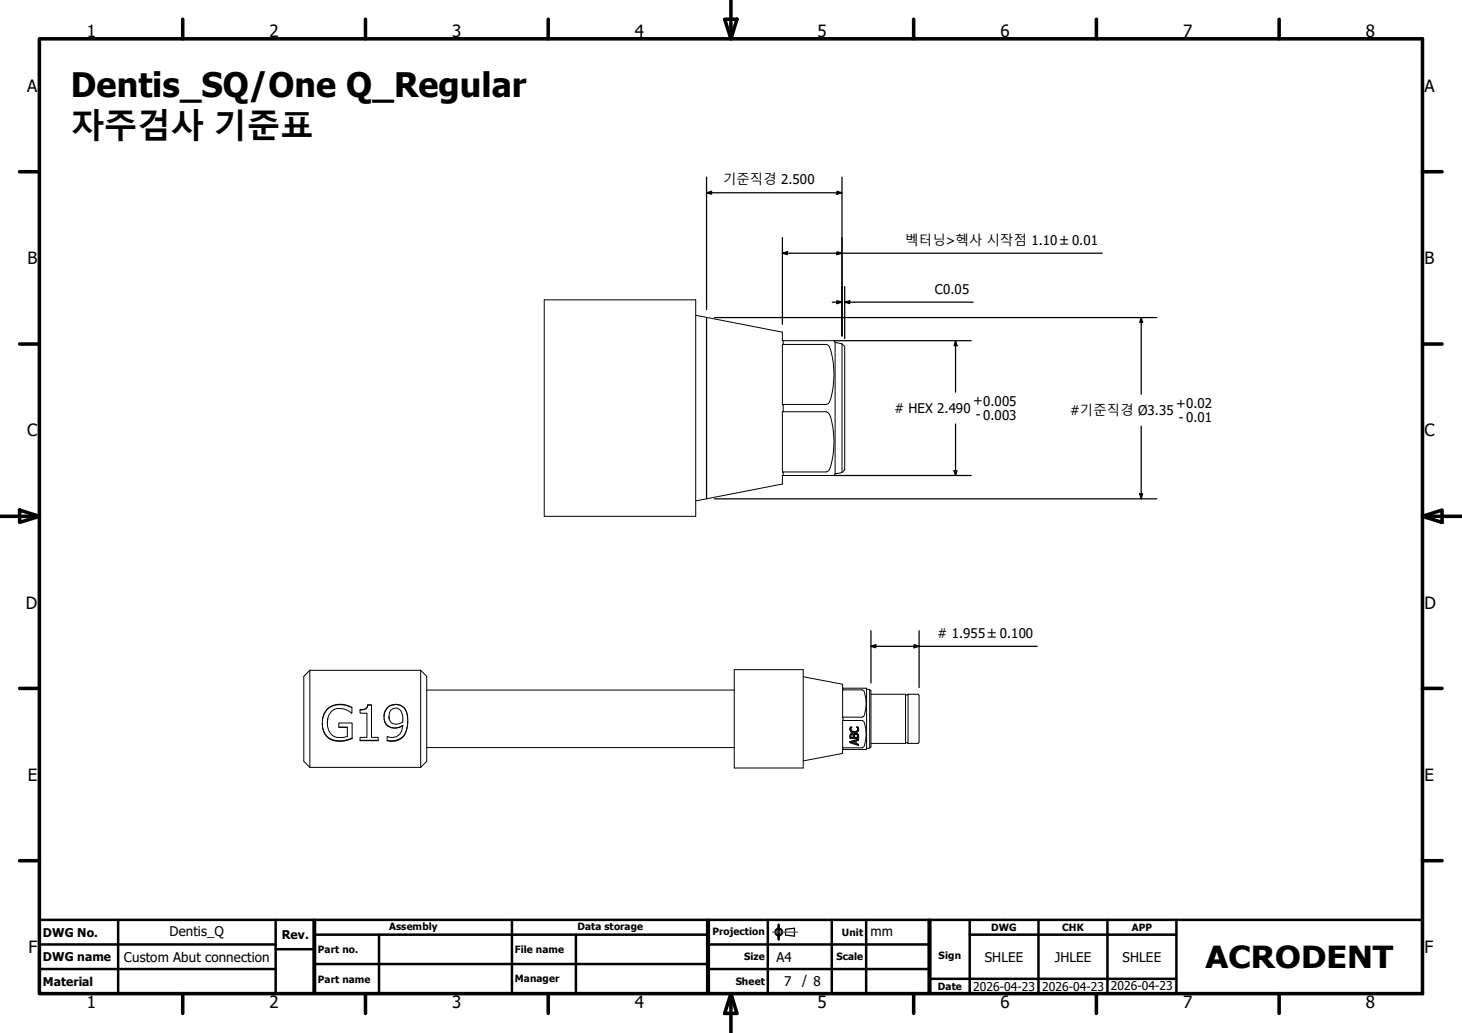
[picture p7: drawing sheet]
<svg xmlns="http://www.w3.org/2000/svg" width="297mm" height="210mm" viewBox="0 0 297 210" stroke-linecap="round" stroke-linejoin="round" font-family="sans-serif">
<g fill="none" stroke="#000" stroke-width=".2">
<path d="M110.6 60.9h30.8v44h-30.8zM141.4 64.1l17.6 3.4v1.7h10.5l.2 .4M159 69.9l8.9 .1 .3 .1a6.3 6.3 0 0 1 1.1 3.6 17 17 0 0 1-.8 8.1l-.3 .3-.3 .1-8.9 .1zM159.1 69.2v.8M169.7 69.6v26.7M169.7 69.6l1.4 .3M171.1 69.9l.5 .5v25.1l-.5 .5M171.1 69.9v26.1M159 83.6l8.9 .1 .6 .4a17 17 0 0 1 0 11.4l-.6 .4h-8.9zM159.1 82.2v1.5M159.1 95.9v.7M169.7 96.3l-.2 .3h-10.5v1.8l-17.6 3.4"/>
<path d="M171.1 96l-1.4 .3M62.9 136.2v19.7M62.9 136.2l-1.2 1.2v17.3l1.2 1.2M62.9 136.2h22.6M85.5 136.2v19.7M85.5 136.2l1.2 1.2v17.3l-1.2 1.2M149.2 136.1h14v20h-14zM163.2 137.5l8 1.5v.8h4.8l.1 .2M171.3 139.8v.4M62.9 155.9h22.6M65.5 147a3.2 3.2 0 0 0 3.5 3.6l.8-.1 1.7-.5M66.6 146.1l-.1 .8"/>
<path d="M70.4 143.4a3.7 3.7 0 0 0-4.9 2.7M70.4 143.3a3.6 3.6 0 0 0-4.9 3.7 3.4 3.4 0 0 0 4.3 3.6l1.7-.5v-3.2h-2.7v.9h1.8h-1.8M70.4 143.4l1.1 .3v1.2a3.4 3.4 0 0 0-3.9-.5 3.6 3.6 0 0 0 0 5.1 3.2 3.2 0 0 0 3 .2v-1.9M70.4 143.4l1.1 .4M73.2 150.4h3.6M74.7 143.3l-.1 .5-.3 .3-1.1 .2M74.7 143.2a1.25 1.25 0 0 1-1.5 1v.7h1.3v4.9h-1.3v.7h3.6v-.7h-1.3v-6.6l-.8 .1M74.7 143.3h.8M78 146.1a2.32 2.32 0 0 0 3.8 1.3v.1M78.7 143.8a2.41 2.41 0 0 1 2.7-.5 2.41 2.41 0 0 1 1.4 2.3 5.2 5.2 0 0 1-1.2 4.4 3.5 3.5 0 0 1-2.9 .6v-.9a2.23 2.23 0 0 0 3.1-2.2M78.7 143.8l-.5 .8-.2 1M78.7 143.8h.1"/>
<path d="M78.8 147.5h.1M79 145.6l.1 .5M79.4 144.3a1.33 1.33 0 0 1 1.4-.4 1.33 1.33 0 0 1 .9 1.1l.1 1.7a1.68 1.68 0 0 1-2.8-.7l.1-1.2zM81.8 147.5a2.66 2.66 0 0 1-3 0M82.8 146.5a3.5 3.5 0 0 1-2.5 4h-1.6M82.8 146.1a2.49 2.49 0 0 0-1.2-2.6 2.49 2.49 0 0 0-2.9 .3 2.72 2.72 0 0 0 .1 3.7M86.7 151.9h62.5M86.7 140.2h62.5M171.2 146.4h4l.3 .2a7.3 7.3 0 0 1 0 5.1l-.3 .2-4 .1zM171.2 140.1l4 .1 .3 .2a7.3 7.3 0 0 1 0 5.1l-.3 .2-4 .1zM171.3 152.3l-.1 .8-8 1.5M171.3 145.7v.7"/>
<path d="M171.3 151.9v.4M172.7 148.2h.1M172.7 150.7l1.8-.5v.2l-.6 .2v.5l.6 .2v.2l-1.8-.6zM172.7 150.7h.1M172.7 148v.1a.9 .9 0 0 0 .8 .8 .9 .9 0 0 0 1-.7M172.7 148l.1-.2h.3l-.3 .4M172.7 148v.2M172.8 149.2l-.1 .5zM172.8 148.2l.3 .4 .5 .1M172.9 149.1l.6 .2 .4-.3-.2 .1-.2 .2a.48 .48 0 0 0-.7-.1zM172.9 149.8v-.4l.2-.1 .3 .1v.4h-.5h.5M172.9 150.8l.8-.2v.5z"/>
<path d="M172.9 150.8l.8 .3M173.1 147.8h-.3l-.1 .2M173.5 149.3h.1M173.6 149.8l.1-.4 .2-.2a.45 .45 0 0 1 .3 .6h-.6h.6M173.9 149a.52 .52 0 0 1 .6 .6 .58 .58 0 0 0-.6-.6zM173.9 151.1l.6 .2M174 147.8h.3l.2 .4M174 147.8a.52 .52 0 0 1 .2 .6 .52 .52 0 0 1-.6 .3M174 147.8h.1M174.3 148.2l-.2 .4-.5 .1M174.5 150.2l-1.8 .5M174.5 149.6v.4h-1.8v-.3"/>
<path d="M176.1 152.1l-.1 .2h-4.7M176.1 140v12.1M176.1 140l.6 .1M176.7 140.1l.3 .2v11.5l-.3 .2M176.7 140.1v11.9M176.7 152l-.6 .1M177 141.1h7v10M177 151.1h7M184 151.1l.2-.2 .3 .2M184 141.1l.2 .1 .3-.1M184.5 141.1h2l.2 .2M184.5 141.1v10"/>
<path d="M186.7 150.8l-.2 .3h-2M186.7 141.3v9.5"/>
</g>
<g fill="none" stroke="#000" stroke-width=".72">
<path d="M148.5 0v7.9M8 7.9h281v194h-281zM37.1 3.9v4M74.3 3.9v4M111.4 3.9v4M147.2 3.9h2.5l-1.2 4zM185.6 3.9v4M222.8 3.9v4M259.9 3.9v4M4 34.9h4M289 34.9h4M4 69.9h4"/>
<path d="M289 69.9h4M0 104.9h8M4 103.6l4 1.3-4 1.2zM289 104.9l4-1.3v2.5zM289 104.9h8M4 139.9h4M289 139.9h4M4 174.9h4M289 174.9h4M37.1 201.9v4M74.3 201.9v4M111.4 201.9v4"/>
<path d="M148.5 201.9l1.2 4h-2.5zM148.5 201.9v8M185.6 201.9v4M222.8 201.9v4M259.9 201.9v4"/>
</g>
<g fill="none" stroke="#000" stroke-width=".51">
<path d="M8 196.9h48M8 191.9h48M8 186.9h281v15M24 186.9v15M56 192.9h7.7M56 186.9v15M63.7 186.9v15M64 195.9h79.7M64 189.9h79.7M77 189.9v12M104 186.9v15M117 189.9v12"/>
<path d="M143.7 186.9v15M144 196.9h44.7M144 191.9h44.7M144 186.9v15M156 186.9v15M158.2 187.9v.3M158.2 188.4h.1M158.2 188.6v.6M158.2 189.3v.2M158.2 189.6v.6M158.2 190.3v.2M158.2 190.6v.3"/>
<path d="M169 186.9v15M176 186.9v15M188.7 186.9v15M189 198.9h50M189 186.9v15M197 189.9h42M197 186.9v15M211 186.9v15M225 186.9v15M239 186.9v15"/>
</g>
<!-- layer: 7 -->
<g fill="none" stroke="#000" stroke-width=".25">
<path d="M159.6 188.8l1.8-.2v1.6l-1.8-.2z"/>
<circle cx="158.2" cy="189.4" r=".78"/>
<circle cx="158.2" cy="189.4" r=".61"/>
</g>
<!-- layer: 1 -->
<path d="M157 189.4h.4M157.6 189.4h.1M157.8 189.4h.9M158.8 189.4h.2M159.1 189.4h.8M160.1 189.4h.1M160.3 189.4h.9M161.3 189.4h.2M161.6 189.4h.4" fill="none" stroke="#f00" stroke-width=".25"/>
<path d="M8 186.9v15h281M64 186.9v15" fill="none" stroke="#000" stroke-width=".51"/>
<path d="M143.6 64.5v36.9" fill="none" stroke="#000" stroke-width=".25"/>
<g fill="none" stroke="#000" stroke-width=".25">
<path d="M143.6 39.2l1-.3v.6zM143.6 39.2h27.5M143.6 36v26.9M170.1 38.9l1 .3-1 .3zM171.1 36v32.3M159 51.4l1-.2v.5zM159 51.4h64.9M159 48.3v17.6M170.1 51.2l1 .2-1 .3zM171.6 58.2v10.6M145.2 64.5h89.8M169.1 61.4h2"/>
<path d="M169.5 69.2h27.8M170.1 61.1l1 .3-1 .3zM171.6 61.4l1-.3v.6zM171.6 61.4h26.1M194.1 69.2l.3 1h-.6zM194.1 69.2v10.5M231.9 64.5l.3 1h-.6zM231.9 64.5v15.6M169.5 96.6h27.8M193.8 95.6h.6l-.3 1zM194.1 86.2v10.4M231.9 86.6v14.8"/>
<path d="M145.2 101.4h89.8M231.6 100.3h.6l-.3 1.1zM177 131.3l.9-.3v.6zM177 131.3h33.7M177 128.2v10.6M185.7 131l1 .3-1 .3zM186.7 128.2v11.5"/>
</g>
<path d="M143.6 39.2l1-.3v.6zM170.1 38.9l1 .3-1 .3zM159 51.4l1-.2v.5zM170.1 51.2l1 .2-1 .3zM170.1 61.1l1 .3-1 .3zM171.6 61.4l1-.3v.6zM194.1 69.2l.3 1h-.6zM231.9 64.5l.3 1h-.6zM193.8 95.6h.6l-.3 1zM231.6 100.3h.6l-.3 1.1zM177 131.3l.9-.3v.6zM185.7 131l1 .3-1 .3z" fill="#000"/>
<g font-size="6.9">
<text x="14.4" y="19.7">Dentis_SQ/One Q_Regular</text>
<text x="14.4" y="28">자주검사 기준표</text>
</g>
<text font-size="6.2" x="244.9" y="196.7">ACRODENT</text>
<g font-size="3.4">
<text x="17.6" y="7.5">1</text>
<text x="54.7" y="7.5">2</text>
<text x="91.9" y="7.5">3</text>
<text x="129" y="7.5">4</text>
<text x="166.1" y="7.5">5</text>
<text x="203.2" y="7.5">6</text>
<text x="240.4" y="7.5">7</text>
<text x="277.5" y="7.5">8</text>
<text x="5.5" y="18.6">A</text>
<text x="289.4" y="18.6">A</text>
<text x="5.6" y="53.7">B</text>
<text x="289.4" y="53.7">B</text>
<text x="5.5" y="88.7">C</text>
<text x="289.4" y="88.7">C</text>
<text x="5.2" y="123.7">D</text>
<text x="289.4" y="123.7">D</text>
<text x="5.7" y="158.6">E</text>
<text x="289.4" y="158.6">E</text>
<text x="5.8" y="193.6">F</text>
<text x="289.4" y="193.6">F</text>
<text x="17.6" y="204.8">1</text>
<text x="54.7" y="204.9">2</text>
<text x="91.9" y="204.9">3</text>
<text x="129" y="204.8">4</text>
<text x="166.1" y="204.8">5</text>
<text x="203.2" y="204.9">6</text>
<text x="240.4" y="204.8">7</text>
<text x="277.5" y="204.9">8</text>
</g>
<g font-size="2.7">
<text x="146.9" y="37.4">기준직경 2.500</text>
<text x="183.9" y="49.7">벡터닝&gt;헥사 시작점 1.10 ±0.01</text>
<text x="189.9" y="59.7">C0.05</text>
<text x="181.7" y="84"># HEX 2.490</text>
<text x="197.7" y="82.4">+0.005</text>
<text x="239" y="82.9">+0.02</text>
<text x="198.2" y="85.2">- 0.003</text>
<text x="217.4" y="84.4">#기준직경 Ø3.35</text>
<text x="239.5" y="85.7">- 0.01</text>
<text x="190.5" y="129.7"># 1.955 ±0.100</text>
<text x="34.5" y="190.2">Dentis_Q</text>
<text x="176.9" y="190.2">mm</text>
<text x="25.2" y="195.4">Custom Abut connection</text>
<text x="157.7" y="195.4">A4</text>
<text x="200.1" y="195.4">SHLEE</text>
<text x="214.3" y="195.4">JHLEE</text>
<text x="228.1" y="195.4">SHLEE</text>
<text x="159.3" y="200.4">7</text>
<text x="163" y="200.3">/ 8</text>
</g>
<g font-size="2.5">
<text x="8.7" y="190.3">DWG No.</text>
<text x="57.3" y="190.8">Rev.</text>
<text x="8.7" y="195.3">DWG name</text>
<text x="8.7" y="200.3">Material</text>
<text x="197.7" y="201.3">2026-04-23</text>
<text x="211.8" y="201.3">2026-04-23</text>
<text x="225.7" y="201.3">2026-04-23</text>
</g>
<g font-size="2">
<text x="79.1" y="189">Assembly</text>
<text x="117.3" y="188.9">Data storage</text>
<text x="144.7" y="190">Projection</text>
<text x="171.1" y="190.2">Unit</text>
<text x="201.4" y="189.2">DWG</text>
<text x="215.8" y="189.2">CHK</text>
<text x="230" y="189.2">APP</text>
<text x="64.6" y="193.6">Part no.</text>
<text x="104.6" y="193.7">File name</text>
<text x="151.2" y="195.2">Size</text>
<text x="169.9" y="195.2">Scale</text>
<text x="190.7" y="195">Sign</text>
<text x="64.6" y="199.7">Part name</text>
<text x="104.6" y="199.4">Manager</text>
<text x="149.5" y="200.2">Sheet</text>
<text x="190.5" y="201.1">Date</text>
</g>
</svg>
